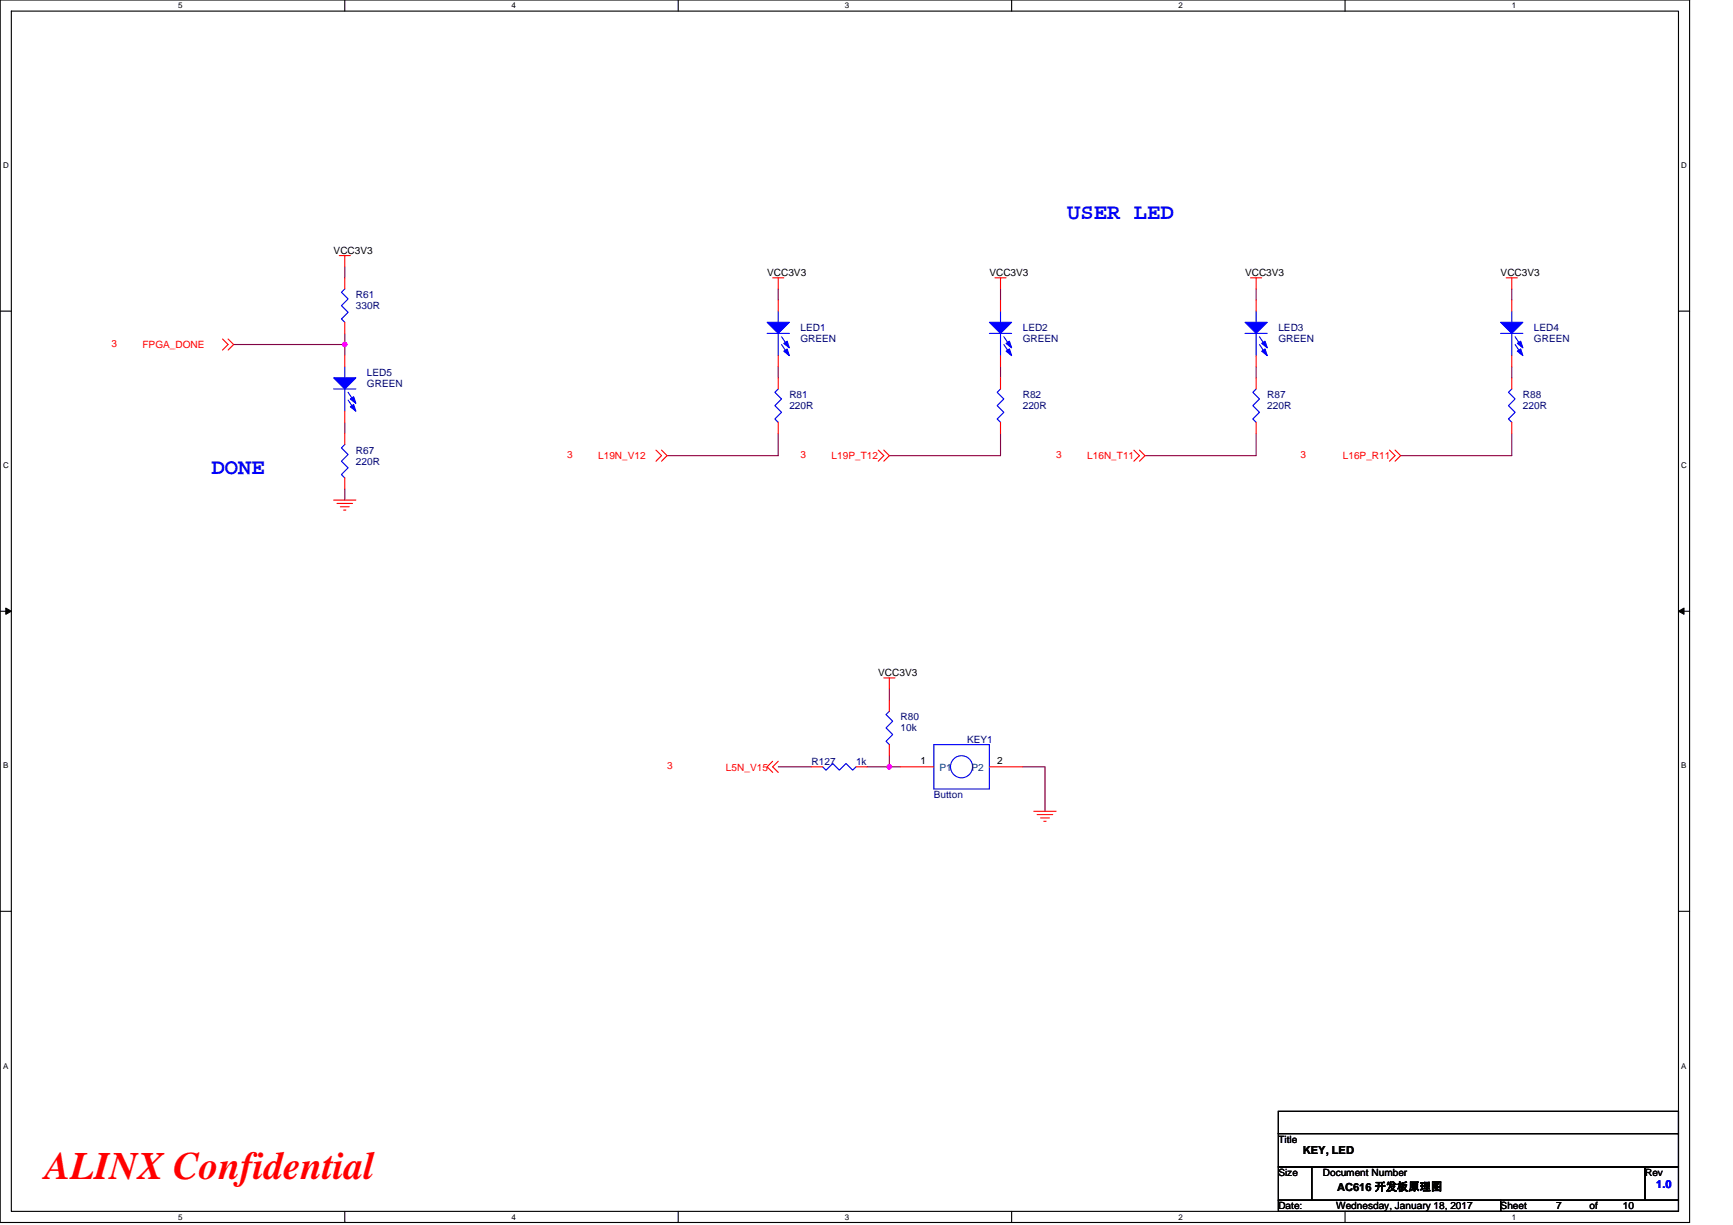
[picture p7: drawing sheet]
<svg xmlns="http://www.w3.org/2000/svg" width="297mm" height="210mm" viewBox="0 0 297 210" stroke-linecap="round" stroke-linejoin="round" font-family="sans-serif">
<path d="M0 0h289.6v209.5h-289.6zM1.9 1.9h285.8v205.7h-285.8z" fill="none" stroke="#000" stroke-width=".19"/>
<g fill="#fff">
<path d="M30.5 .2h.8v1.5h-.8z"/>
<path d="M30.5 207.8h.8v1.6h-.8z"/>
</g>
<path d="M59.1 0v1.9M59.1 207.6v1.9" fill="none" stroke="#000" stroke-width=".19"/>
<g fill="#fff">
<path d="M87.7 .2h.7v1.5h-.7z"/>
<path d="M87.7 207.8h.7v1.6h-.7z"/>
</g>
<path d="M116.2 0v1.9M116.2 207.6v1.9" fill="none" stroke="#000" stroke-width=".19"/>
<g fill="#fff">
<path d="M144.8 .2h.8v1.5h-.8z"/>
<path d="M144.8 207.8h.8v1.6h-.8z"/>
</g>
<path d="M173.4 0v1.9M173.4 207.6v1.9" fill="none" stroke="#000" stroke-width=".19"/>
<g fill="#fff">
<path d="M202 .2h.7v1.5h-.7z"/>
<path d="M202 207.8h.7v1.6h-.7z"/>
</g>
<path d="M230.5 0v1.9M230.5 207.6v1.9" fill="none" stroke="#000" stroke-width=".19"/>
<g fill="#fff">
<path d="M259.1 .2h.8v1.5h-.8z"/>
<path d="M259.1 207.8h.8v1.6h-.8z"/>
<path d="M.5 27.6h1v1.5h-1z"/>
<path d="M288.2 27.6h1v1.5h-1z"/>
<path d="M.5 79.1h1v1.5h-1z"/>
<path d="M288.2 79.1h1v1.5h-1z"/>
</g>
<path d="M0 53.3h1.9M287.7 53.3h1.9" fill="none" stroke="#000" stroke-width=".19"/>
<g fill="#fff">
<path d="M.5 130.5h.9v1.5h-.9z"/>
<path d="M288.2 130.5h.9v1.5h-.9z"/>
</g>
<path d="M0 104.8h1.9M287.7 104.8h1.9" fill="none" stroke="#000" stroke-width=".19"/>
<path d="M1 104.2l.9 .6-.9 .5zM287.7 104.8l.9-.6v1.1z" fill="#000" stroke="#000" stroke-width=".17"/>
<g fill="#fff">
<path d="M.5 181.9h.9v1.6h-.9z"/>
<path d="M288.2 181.9h.9v1.6h-.9z"/>
</g>
<path d="M0 156.2h1.9M287.7 156.2h1.9M219.1 190.5h68.6v3.8h-68.6zM219.1 194.3h68.6v5.7h-68.6zM219.1 200h5.7v5.7h-5.7zM219.1 205.7h38.1v1.9h-38.1zM224.8 200h57.2v5.7h-57.2zM257.2 205.7h30.5v1.9h-30.5zM282 200h5.7v5.7h-5.7z" fill="none" stroke="#000" stroke-width=".19"/>
<g fill="none" stroke="#800040" stroke-width=".19">
<path d="M40 59.1h19.1v1.9M59.1 57.2v1.9M59.1 45.7v1.9M133.4 49.5v1.9M171.5 49.5v1.9M215.3 49.5v1.9M259.1 49.5v1.9M59.1 72.4v1.9M133.4 62.9v1.9M133.4 74.3v3.8h-19.1M171.5 62.9v1.9M171.5 74.3v3.8h-19.1"/>
<path d="M215.3 62.9v1.9M215.3 74.3v3.8h-19M259.1 62.9v1.9M259.1 74.3v3.8h-19M59.1 83.8v1.9M152.4 118.1v1.9M133.4 131.4h5.7M148.6 131.4h3.8M152.4 129.5v1.9M152.4 131.4h1.9M175.3 131.4h3.8v7.7"/>
</g>
<g fill="#f0f" stroke="#f0f" stroke-width=".19">
<circle cx="59.1" cy="59" r=".38"/>
<circle cx="152.4" cy="131.4" r=".38"/>
</g>
<g fill="none" stroke="#f00" stroke-width=".19">
<path d="M38.1 58.1l1 1-1 .9M39.1 58.1l.9 1-.9 .9M58.1 43.8h1.9M59.1 43.8v1.9M59.1 55.2v2M59.1 47.6v1.9M132.4 47.6h1.9M133.4 47.6v1.9M133.4 51.4v1.9M170.5 47.6h1.9M171.5 47.6v1.9M171.5 51.4v1.9"/>
<path d="M214.4 47.6h1.9M215.3 47.6v1.9M215.3 51.4v1.9M258.2 47.6h1.9M259.1 47.6v1.9M259.1 51.4v1.9M59.1 74.3v1.9M59.1 61v1.9M59.1 70.5v1.9M112.4 77.2l1 .9-1 1M113.4 77.2l.9 .9-.9 1M133.4 61v1.9"/>
<path d="M133.4 72.4v1.9M133.4 64.8v1.9M150.5 77.2l1 .9-1 1M151.5 77.2l.9 .9-.9 1M171.5 72.4v1.9M171.5 64.8v1.9M171.5 61v1.9M194.3 77.2l1 .9-1 1M195.3 77.2l1 .9-1 1M215.3 72.4v1.9M215.3 64.8v1.9M215.3 61v1.9"/>
<path d="M238.2 77.2l.9 .9-.9 1M239.1 77.2l1 .9-1 1M259.1 72.4v1.9M259.1 64.8v1.9M259.1 61v1.9M57.2 85.7h3.8M57.8 86.3h2.6M58.3 86.9h1.6M58.9 87.4h.4M59.1 81.9v1.9M151.5 116.2h1.9M152.4 116.2v1.9"/>
<path d="M132.4 130.5l-.9 .9 .9 1M133.4 130.5l-1 .9 1 1M139.1 131.4h1.9M146.7 131.4h1.9M152.4 127.6v1.9M152.4 120v1.9M154.3 131.4h5.8M169.6 131.4h5.7M177.2 139.1h3.8M177.8 139.6h2.6M178.3 140.2h1.6M178.9 140.8h.4"/>
</g>
<g fill="none" stroke="#00f" stroke-width=".19">
<path d="M59.1 49.5l-.6 .6 1.2 1.1-1.2 1.2 1.2 1.1-1.2 1.2 .6 .5M131.5 57.1h3.8M133.4 53.3v1.9M133.4 57.1v3.9M134 57.7l1.1 1.7M134 59.1l1.1 1.7M169.6 57.1h3.8M171.5 53.3v1.9M171.5 57.1v3.9M172.1 57.7l1.1 1.7M172.1 59.1l1.1 1.7M213.4 57.1h3.8"/>
<path d="M215.3 53.3v1.9M215.3 57.1v3.9M215.9 57.7l1.1 1.7M215.9 59.1l1.1 1.7M257.2 57.1h3.8M259.1 53.3v1.9M259.1 57.1v3.9M259.7 57.7l1.1 1.7M259.7 59.1l1.1 1.7M57.2 66.7h3.8M59.1 76.2l-.6 .6 1.2 1.1-1.2 1.2 1.2 1.1-1.2 1.1 .6 .6M59.1 62.9v1.9"/>
<path d="M59.1 66.7v3.8M59.7 67.2l1.1 1.8M59.7 68.6l1.1 1.7M133.4 66.7l-.6 .5 1.2 1.2-1.2 1.1 1.2 1.2-1.2 1.1 .6 .6M171.5 66.7l-.6 .5 1.2 1.2-1.2 1.1 1.2 1.2-1.2 1.1 .6 .6M215.3 66.7l-.6 .5 1.2 1.2-1.2 1.1 1.2 1.2-1.2 1.1 .6 .6M259.1 66.7l-.6 .5 1.2 1.2-1.2 1.1 1.2 1.2-1.2 1.1 .6 .6M141 131.4l.6 .6 1.1-1.1 1.2 1.1 1.1-1.1 1.2 1.1 .5-.6M152.4 121.9l-.5 .6 1.1 1.1-1.1 1.2 1.1 1.1-1.1 1.2 .5 .5M160.1 127.6h9.5v7.7h-9.5z"/>
<circle cx="164.8" cy="131.4" r="1.89"/>
</g>
<g fill="#00f" stroke="#00f" stroke-width=".19">
<path d="M131.5 55.2h3.8l-1.9 2z" fill-rule="evenodd"/>
<path d="M134.3 58.9l.6-.4 .4 1.1z" fill-rule="evenodd"/>
<path d="M134.3 60.2l.6-.4 .4 1.2z" fill-rule="evenodd"/>
<path d="M57.2 64.8h3.8l-1.9 1.9z" fill-rule="evenodd"/>
<path d="M60 68.4l.6-.4 .4 1.2z" fill-rule="evenodd"/>
<path d="M60 69.7l.6-.4 .4 1.2z" fill-rule="evenodd"/>
<path d="M257.2 55.2h3.8l-1.9 2z" fill-rule="evenodd"/>
<path d="M260.1 58.9l.5-.4 .4 1.1z" fill-rule="evenodd"/>
<path d="M260.1 60.2l.5-.4 .4 1.2z" fill-rule="evenodd"/>
<path d="M213.4 55.2h3.8l-1.9 2z" fill-rule="evenodd"/>
<path d="M216.3 58.9l.5-.4 .4 1.1z" fill-rule="evenodd"/>
<path d="M216.3 60.2l.5-.4 .4 1.2z" fill-rule="evenodd"/>
<path d="M169.6 55.2h3.8l-1.9 2z" fill-rule="evenodd"/>
<path d="M172.4 58.9l.6-.4 .4 1.1z" fill-rule="evenodd"/>
<path d="M172.4 60.2l.6-.4 .4 1.2z" fill-rule="evenodd"/>
</g>
<text font-size="6.7" fill="#f00" x="7.7" y="202.2">ALINX Confidential</text>
<g font-size="3.8" fill="#00f">
<text x="182.9" y="37.5">USER LED</text>
<text x="36.2" y="81.3">DONE</text>
</g>
<g font-size="1.9">
<text x="223.3" y="197.8">KEY, LED</text>
<text x="229.2" y="204.1">AC616 开发板原理图</text>
</g>
<text font-size="1.9" fill="#00f" x="283.9" y="203.7">1.0</text>
<g font-size="1.7">
<text x="57.2" y="43.5">VCC3V3</text>
<text x="131.5" y="47.3">VCC3V3</text>
<text x="169.6" y="47.3">VCC3V3</text>
<text x="213.4" y="47.3">VCC3V3</text>
<text x="257.2" y="47.3">VCC3V3</text>
<text x="150.5" y="115.8">VCC3V3</text>
<text x="157.8" y="131">1</text>
<text x="170.9" y="131">2</text>
<text x="219.1" y="195.9">Title</text>
<text x="219.1" y="201.6">Size</text>
<text x="226.7" y="201.6">Document Number</text>
<text x="282" y="201.6">Rev</text>
<text x="219.1" y="207.3">Date:</text>
<text x="229" y="207.3">Wednesday, January 18, 2017</text>
<text x="257.2" y="207.3">Sheet</text>
<text x="266.7" y="207.3">7</text>
<text x="272.5" y="207.3">of</text>
<text x="278.2" y="207.3">10</text>
</g>
<g font-size="1.7" fill="#000080">
<text x="61" y="51.1">R61</text>
<text x="61" y="53">330R</text>
<text x="137.2" y="56.8">LED1</text>
<text x="137.2" y="58.7">GREEN</text>
<text x="175.3" y="56.8">LED2</text>
<text x="175.3" y="58.7">GREEN</text>
<text x="219.1" y="56.8">LED3</text>
<text x="219.1" y="58.7">GREEN</text>
<text x="262.9" y="56.8">LED4</text>
<text x="262.9" y="58.7">GREEN</text>
<text x="62.9" y="64.4">LED5</text>
<text x="62.9" y="66.3">GREEN</text>
<text x="135.3" y="68.2">R81</text>
<text x="135.3" y="70.1">220R</text>
<text x="175.3" y="68.2">R82</text>
<text x="175.3" y="70.1">220R</text>
<text x="217.2" y="68.2">R87</text>
<text x="217.2" y="70.1">220R</text>
<text x="261" y="68.2">R88</text>
<text x="261" y="70.1">220R</text>
<text x="61" y="77.7">R67</text>
<text x="61" y="79.7">220R</text>
<text x="154.3" y="123.5">R80</text>
<text x="154.3" y="125.4">10k</text>
<text x="139.1" y="131.1">R127</text>
<text x="146.7" y="131.1">1k</text>
<text x="165.8" y="127.3">KEY1</text>
<text x="160.1" y="136.8">Button</text>
</g>
<g font-size="1.7" fill="#f00">
<text x="19.1" y="59.5">3</text>
<text x="24.4" y="59.6">FPGA_DONE</text>
<text x="97.2" y="78.5">3</text>
<text x="102.5" y="78.7">L19N_V12</text>
<text x="137.2" y="78.5">3</text>
<text x="142.5" y="78.7">L19P_T12</text>
<text x="181" y="78.5">3</text>
<text x="186.3" y="78.7">L16N_T11</text>
<text x="222.9" y="78.5">3</text>
<text x="230.2" y="78.7">L16P_R11</text>
<text x="114.3" y="131.8">3</text>
<text x="124.4" y="132.2">L5N_V15</text>
</g>
<g font-size="1.7" fill="#004080">
<text x="161" y="132.2">P1</text>
<text x="166.5" y="132.2">P2</text>
</g>
<g font-size="1.4">
<text x="30.5" y="1.4">5</text>
<text x="87.7" y="1.4">4</text>
<text x="144.8" y="1.4">3</text>
<text x="202" y="1.4">2</text>
<text x="259.1" y="1.4">1</text>
<text x=".5" y="28.9">D</text>
<text x="288.2" y="28.9">D</text>
<text x=".5" y="80.3">C</text>
<text x="288.2" y="80.3">C</text>
<text x=".5" y="131.7">B</text>
<text x="288.2" y="131.7">B</text>
<text x=".5" y="183.2">A</text>
<text x="288.2" y="183.2">A</text>
<text x="30.5" y="209.1">5</text>
<text x="87.7" y="209.1">4</text>
<text x="144.8" y="209.1">3</text>
<text x="202" y="209.1">2</text>
<text x="259.1" y="209.1">1</text>
</g>
</svg>
